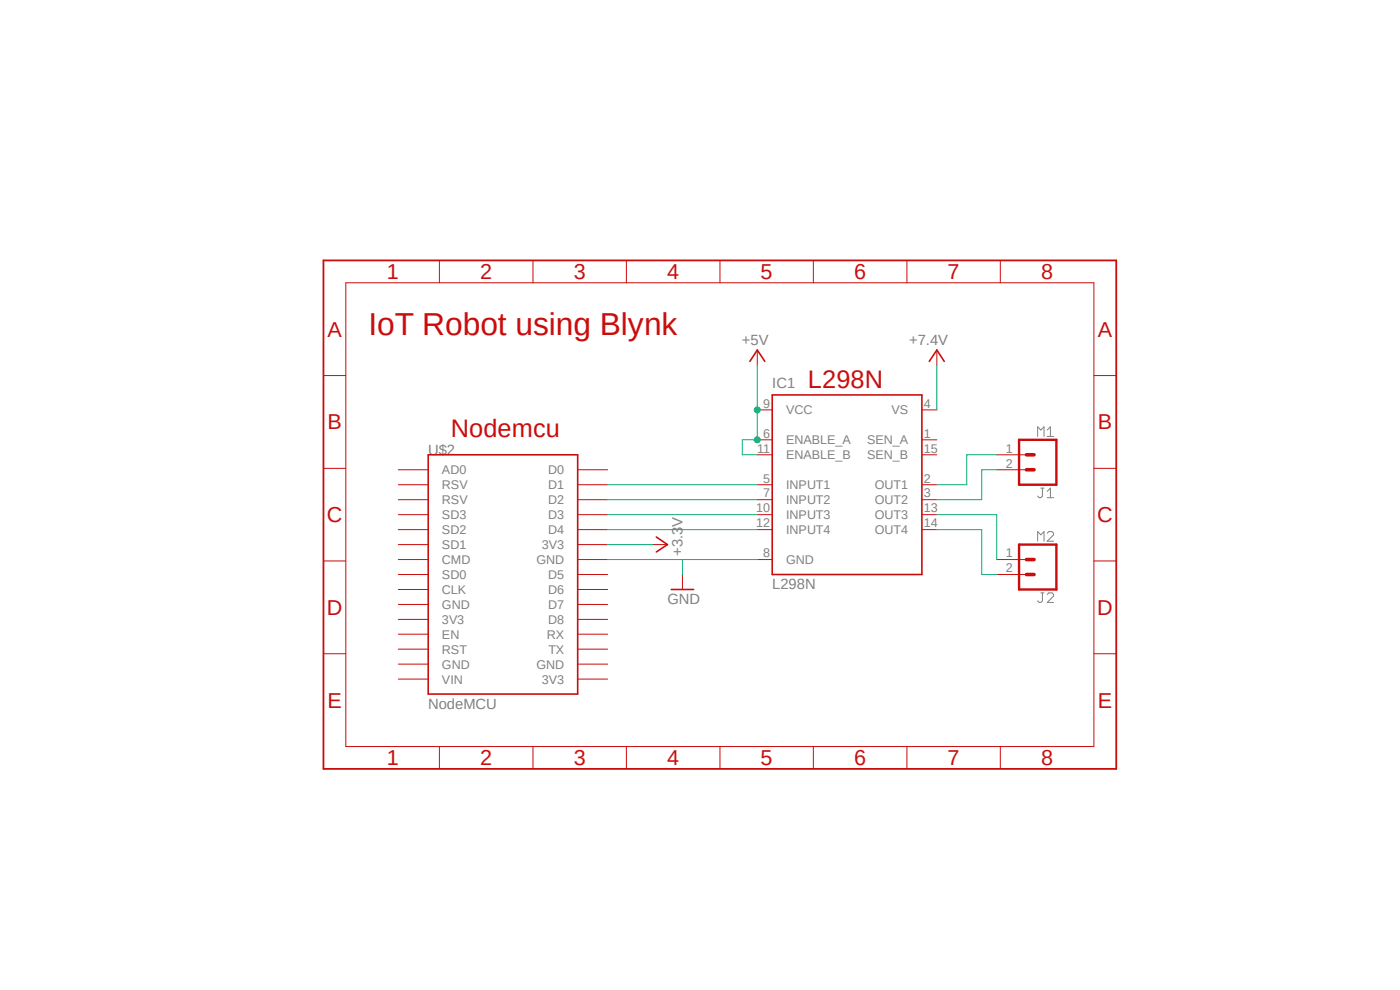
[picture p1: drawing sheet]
<svg xmlns="http://www.w3.org/2000/svg" width="297mm" height="210mm" viewBox="0 0 297 210" stroke-linecap="round" stroke-linejoin="round" font-family="sans-serif">
<path d="M68.2 54.8l169.1 108.7M237.3 54.8l-169.1 108.7" fill="none" stroke="#fff" stroke-width=".21"/>
<path d="M220.1 92.6v-2l.7 .6 .7-.6v2M222.2 91.2l.6-.6v2M222.2 92.6h1.3M220.1 114.8v-2l.7 .7 .7-.7v2M220.8 103.5h.7M221.1 103.5v1.7l-.3 .4h-.3l-.4-.4M222.2 104.2l.6-.7v2.1M222.2 113.1l.3-.3h.7l.3 .3v.4l-1.3 1.3h1.3M222.2 105.6h1.3M220.8 125.8h.7M221.1 125.8v1.7l-.3 .3h-.3l-.4-.3M222.2 126.1l.3-.3h.7l.3 .3v.3l-1.3 1.4h1.3" fill="none" stroke="#808080" stroke-width=".21"/>
<path d="M68.6 55.2h168.2v107.9h-168.2z" fill="none" stroke="#c90d0c" stroke-width=".38"/>
<g fill="none" stroke="#c90d0c" stroke-width=".21">
<path d="M73.4 60h158.7v98.4h-158.7zM93.2 55.2v4.8M113.1 55.2v4.8M132.9 55.2v4.8M152.7 55.2v4.8M172.6 55.2v4.8M192.4 55.2v4.8M212.2 55.2v4.8M68.6 79.7h4.8M160.7 74.3v3.1M198.8 74.3v3.1M232.1 79.7h4.7"/>
<path d="M68.6 99.4h4.8M84.5 99.7h6.3M122.6 99.7h6.3M160.7 96.5h3.1M160.7 87h3.1M160.7 93.3h3.1M195.6 96.5h3.2M195.6 87h3.2M195.6 93.3h3.2M211.5 99.7h6.3M211.5 96.5h6.3M232.1 99.4h4.7"/>
<path d="M68.6 119h4.8M84.5 102.8h6.3M84.5 106h6.3M84.5 109.2h6.3M84.5 112.4h6.3M84.5 115.5h6.3M84.5 118.7h6.3M122.6 102.8h6.3M122.6 106h6.3M122.6 109.2h6.3M122.6 112.4h6.3M122.6 115.5h6.3"/>
<path d="M122.6 118.7h6.3M138.4 115.5h3.2M160.7 102.8h3.1M160.7 106h3.1M160.7 109.2h3.1M160.7 112.4h3.1M160.7 118.7h3.1M195.6 102.8h3.2M195.6 106h3.2M195.6 109.2h3.2M195.6 112.4h3.2M211.5 118.7h6.3"/>
<path d="M232.1 119h4.7M68.6 138.7h4.8M84.5 121.9h6.3M84.5 125.1h6.3M84.5 128.2h6.3M84.5 131.4h6.3M84.5 134.5h6.3M84.5 137.7h6.3M122.6 121.9h6.3M122.6 125.1h6.3M122.6 128.2h6.3M122.6 131.4h6.3"/>
<path d="M122.6 134.5h6.3M122.6 137.7h6.3M144.8 121.9v3.2M211.5 121.9h6.3M232.1 138.7h4.7M84.5 140.9h6.3M84.5 144.1h6.3M93.2 158.4v4.7M113.1 158.4v4.7M122.6 140.9h6.3M122.6 144.1h6.3M132.9 158.4v4.7"/>
<path d="M152.7 158.4v4.7M172.6 158.4v4.7M192.4 158.4v4.7M212.2 158.4v4.7"/>
</g>
<path d="M159.1 76.7l1.6-2.4 1.6 2.4M197.1 76.7l1.7-2.4 1.5 2.4M90.8 96.5h31.8v50.7h-31.8zM163.8 83.8h31.8v38.1h-31.8zM139.2 113.9l2.4 1.6-2.4 1.6M142.4 125.1h4.8" fill="none" stroke="#c90d0c" stroke-width=".34"/>
<path d="M216.2 93.3h7.9v9.5h-7.9zM216.2 115.5h7.9v9.6h-7.9z" fill="none" stroke="#c90d0c" stroke-width=".51"/>
<path d="M217.8 99.7h1.6M217.8 96.5h1.6M217.8 118.7h1.6M217.8 121.9h1.6" fill="none" stroke="#c90d0c" stroke-width=".76"/>
<path d="M160.7 77.4v15.9h-3.2v3.2h3.2M211.5 96.5h-6.4v6.3h-6.3M211.5 99.7h-3.2v6.3h-9.5M128.9 102.8h31.8M128.9 106h31.8M128.9 109.2h31.8M128.9 112.4h31.8M128.9 115.5h9.5M198.8 109.2h12.7v9.5M198.8 112.4h9.5v9.5h3.2" fill="none" stroke="#0dab76" stroke-width=".21"/>
<circle cx="160.7" cy="87" r=".63" fill="#0dab76"/>
<circle cx="160.7" cy="87" r=".63" fill="none" stroke="#0dab76" stroke-width=".21"/>
<circle cx="160.7" cy="93.3" r=".63" fill="#0dab76"/>
<g fill="none" stroke="#0dab76" stroke-width=".21">
<path d="M198.8 77.4v9.6M128.9 118.7h31.8M144.8 118.7v3.2"/>
<circle cx="160.7" cy="93.3" r=".63"/>
</g>
<text font-size="6.7" fill="#c90d0c" x="78.1" y="71.1">IoT Robot using Blynk</text>
<g font-size="5.4" fill="#c90d0c">
<text x="171.4" y="82.2">L298N</text>
<text x="95.7" y="92.7">Nodemcu</text>
</g>
<g font-size="4.6" fill="#c90d0c">
<text x="82" y="59.2">1</text>
<text x="101.9" y="59.2">2</text>
<text x="121.7" y="59.2">3</text>
<text x="141.5" y="59.2">4</text>
<text x="161.4" y="59.2">5</text>
<text x="181.2" y="59.2">6</text>
<text x="201" y="59.2">7</text>
<text x="220.9" y="59.2">8</text>
<text x="69.5" y="71.5">A</text>
<text x="232.9" y="71.5">A</text>
<text x="69.5" y="91.1">B</text>
<text x="232.9" y="91.1">B</text>
<text x="69.3" y="110.8">C</text>
<text x="232.8" y="110.8">C</text>
<text x="69.3" y="130.5">D</text>
<text x="232.8" y="130.5">D</text>
<text x="69.5" y="150.1">E</text>
<text x="232.9" y="150.1">E</text>
<text x="82" y="162.3">1</text>
<text x="101.9" y="162.3">2</text>
<text x="121.7" y="162.3">3</text>
<text x="141.5" y="162.3">4</text>
<text x="161.4" y="162.3">5</text>
<text x="181.2" y="162.3">6</text>
<text x="201" y="162.3">7</text>
<text x="220.9" y="162.3">8</text>
</g>
<g font-size="3.1" fill="#808080">
<text x="157.4" y="73.3">+5V</text>
<text x="192.9" y="73.3">+7.4V</text>
<text x="163.8" y="82.2">IC1</text>
<text x="90.8" y="96.5">U$2</text>
<text x="144.8" y="117.9" transform="rotate(-90 144.8 117.9)">+3.3V</text>
<text x="163.8" y="125.1">L298N</text>
<text x="141.6" y="128.2">GND</text>
<text x="90.8" y="150.4">NodeMCU</text>
</g>
<g font-size="2.7" fill="#808080">
<text x="161.9" y="86.5">9</text>
<text x="166.8" y="87.9">VCC</text>
<text x="189.1" y="87.9">VS</text>
<text x="196" y="86.5">4</text>
<text x="161.9" y="92.9">6</text>
<text x="166.8" y="94.3">ENABLE_A</text>
<text x="183.9" y="94.3">SEN_A</text>
<text x="196" y="92.9">1</text>
<text x="93.8" y="100.6">AD0</text>
<text x="116.3" y="100.6">D0</text>
<text x="160.7" y="96.1">11</text>
<text x="166.8" y="97.5">ENABLE_B</text>
<text x="183.9" y="97.5">SEN_B</text>
<text x="196" y="96.1">15</text>
<text x="213.4" y="96.1">1</text>
<text x="213.4" y="99.2">2</text>
<text x="93.8" y="103.8">RSV</text>
<text x="93.8" y="106.9">RSV</text>
<text x="116.3" y="103.8">D1</text>
<text x="116.3" y="106.9">D2</text>
<text x="161.9" y="105.5">7</text>
<text x="161.9" y="102.4">5</text>
<text x="166.8" y="106.9">INPUT2</text>
<text x="166.8" y="103.8">INPUT1</text>
<text x="185.6" y="106.9">OUT2</text>
<text x="185.6" y="103.8">OUT1</text>
<text x="196" y="105.5">3</text>
<text x="196" y="102.4">2</text>
<text x="93.8" y="110.1">SD3</text>
<text x="93.8" y="113.3">SD2</text>
<text x="116.3" y="110.1">D3</text>
<text x="116.3" y="113.3">D4</text>
<text x="160.4" y="111.9">12</text>
<text x="160.4" y="108.7">10</text>
<text x="166.8" y="113.3">INPUT4</text>
<text x="166.8" y="110.1">INPUT3</text>
<text x="185.6" y="113.3">OUT4</text>
<text x="185.6" y="110.1">OUT3</text>
<text x="196" y="111.9">14</text>
<text x="196" y="108.7">13</text>
<text x="93.8" y="116.5">SD1</text>
<text x="93.8" y="119.6">CMD</text>
<text x="113.8" y="119.6">GND</text>
<text x="114.9" y="116.5">3V3</text>
<text x="161.9" y="118.2">8</text>
<text x="166.8" y="119.6">GND</text>
<text x="213.4" y="118.2">1</text>
<text x="93.8" y="122.8">SD0</text>
<text x="93.8" y="126">CLK</text>
<text x="116.3" y="122.8">D5</text>
<text x="116.3" y="126">D6</text>
<text x="213.4" y="121.4">2</text>
<text x="93.8" y="129.2">GND</text>
<text x="116.3" y="129.2">D7</text>
<text x="93.8" y="132.3">3V3</text>
<text x="93.8" y="135.5">EN</text>
<text x="116" y="135.5">RX</text>
<text x="116.3" y="132.3">D8</text>
<text x="93.8" y="138.7">RST</text>
<text x="93.8" y="141.9">GND</text>
<text x="113.8" y="141.9">GND</text>
<text x="116.3" y="138.7">TX</text>
<text x="93.8" y="145">VIN</text>
<text x="114.9" y="145">3V3</text>
</g>
</svg>
